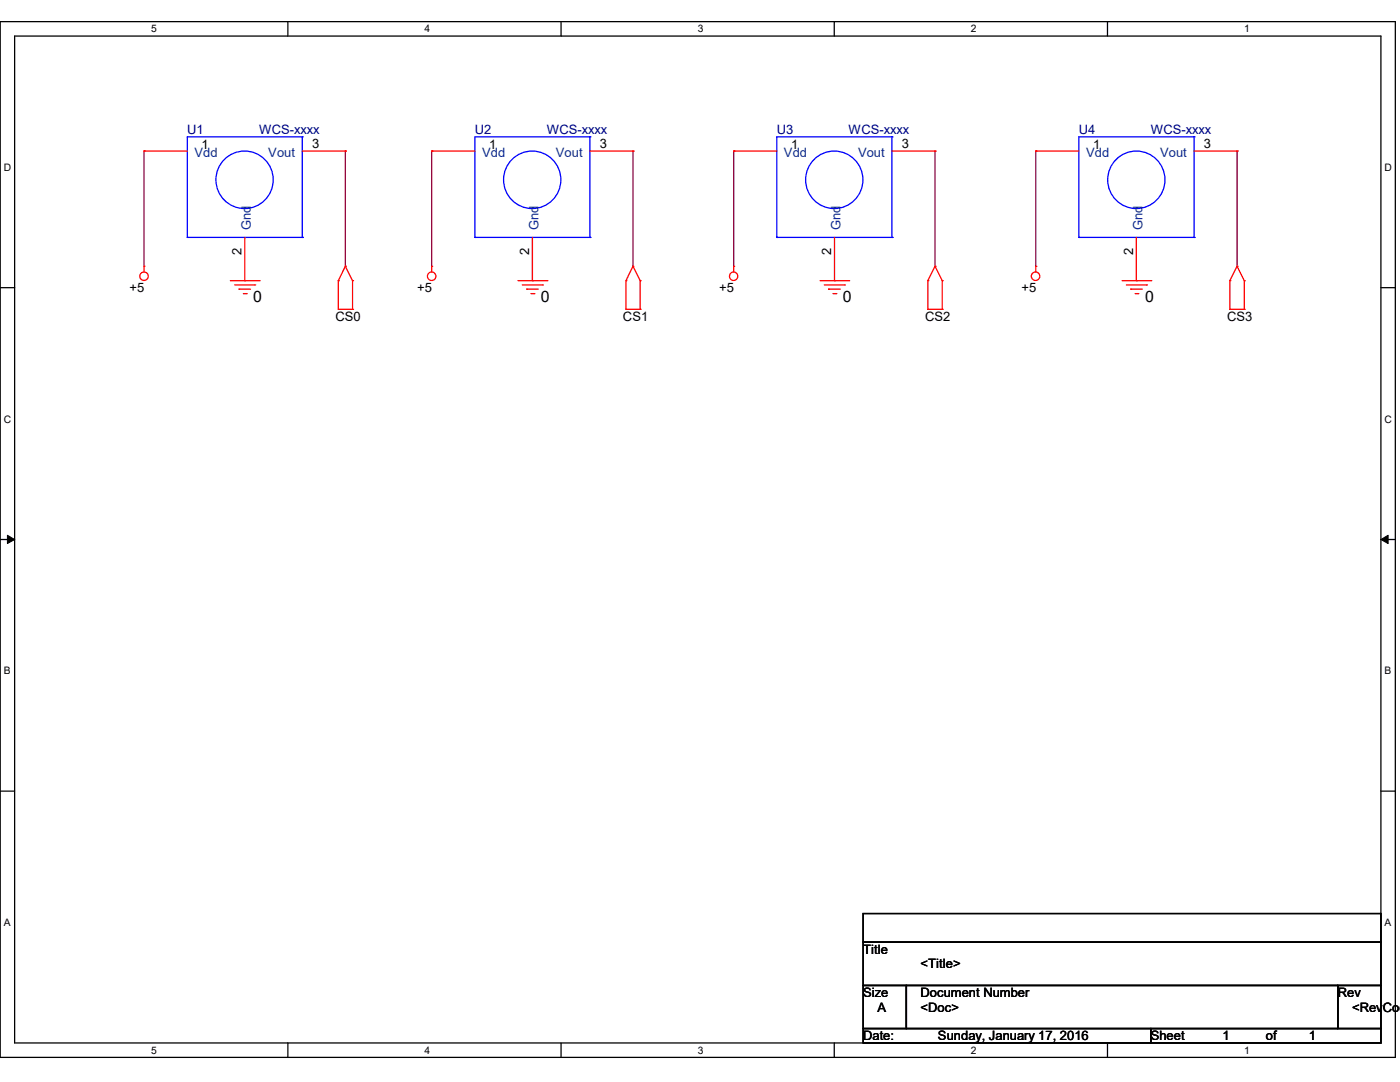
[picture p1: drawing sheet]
<svg xmlns="http://www.w3.org/2000/svg" width="279mm" height="216mm" viewBox="0 0 279 216" stroke-linecap="round" stroke-linejoin="round" font-family="sans-serif">
<path d="M0 4.3h278.5v206.7h-278.5zM2.9 7.2h272.7v200.9h-272.7z" fill="none" stroke="#000" stroke-width=".25"/>
<g fill="#fff">
<path d="M30.2 4.6h1.1v2.3h-1.1z"/>
<path d="M30.2 208.4h1.1v2.3h-1.1z"/>
</g>
<path d="M57.4 4.3v2.9M57.4 208.1v2.9" fill="none" stroke="#000" stroke-width=".25"/>
<g fill="#fff">
<path d="M84.7 4.6h1.1v2.3h-1.1z"/>
<path d="M84.7 208.4h1.1v2.3h-1.1z"/>
</g>
<path d="M112 4.3v2.9M112 208.1v2.9" fill="none" stroke="#000" stroke-width=".25"/>
<g fill="#fff">
<path d="M139.2 4.6h1.1v2.3h-1.1z"/>
<path d="M139.2 208.4h1.1v2.3h-1.1z"/>
</g>
<path d="M166.5 4.3v2.9M166.5 208.1v2.9" fill="none" stroke="#000" stroke-width=".25"/>
<g fill="#fff">
<path d="M193.8 4.6h1.1v2.3h-1.1z"/>
<path d="M193.8 208.4h1.1v2.3h-1.1z"/>
</g>
<path d="M221 4.3v2.9M221 208.1v2.9" fill="none" stroke="#000" stroke-width=".25"/>
<g fill="#fff">
<path d="M248.3 4.6h1.1v2.3h-1.1z"/>
<path d="M248.3 208.4h1.1v2.3h-1.1z"/>
<path d="M.8 32.3h1.4v2.2h-1.4z"/>
<path d="M276.3 32.3h1.4v2.2h-1.4z"/>
<path d="M.8 82.5h1.4v2.3h-1.4z"/>
<path d="M276.3 82.5h1.4v2.3h-1.4z"/>
</g>
<path d="M0 57.4h2.9M275.6 57.4h2.9" fill="none" stroke="#000" stroke-width=".25"/>
<g fill="#fff">
<path d="M.8 132.8h1.3v2.2h-1.3z"/>
<path d="M276.3 132.8h1.3v2.2h-1.3z"/>
</g>
<path d="M0 107.7h2.9M275.6 107.7h2.9" fill="none" stroke="#000" stroke-width=".25"/>
<path d="M1.5 106.8l1.4 .9-1.4 .8zM275.6 107.7l1.4-.9v1.7z" fill="#000" stroke="#000" stroke-width=".2"/>
<g fill="#fff">
<path d="M.8 183h1.3v2.2h-1.3z"/>
<path d="M276.3 183h1.3v2.2h-1.3z"/>
</g>
<path d="M0 157.9h2.9M275.6 157.9h2.9M172.3 182.3h103.3v5.7h-103.3zM172.3 188h103.3v8.6h-103.3zM172.3 196.6h8.6v8.6h-8.6zM180.9 196.6h86.1v8.6h-86.1zM267 196.6h8.6v8.6h-8.6zM172.3 205.2h57.4v2.9h-57.4zM229.7 205.2h45.9v2.9h-45.9z" fill="none" stroke="#000" stroke-width=".25"/>
<g fill="none" stroke="#800040" stroke-width=".25">
<path d="M28.7 30.1h.1M28.7 30.1v23M68.9 30.1h.1M68.9 30.1v23M86.1 30.1h.1M86.1 30.1v23M126.3 30.1h.1M126.3 30.1v23M146.4 30.1h.1M146.4 30.1v23M186.6 30.1h.1M186.6 30.1v23"/>
<path d="M206.7 30.1h.1M206.7 30.1v23M246.9 30.1h.1M246.9 30.1v23"/>
</g>
<g fill="none" stroke="#f00" stroke-width=".25">
<path d="M28.7 30.1h.1M28.7 30.1h8.7M60.3 30.1h8.6M68.9 30.1h.1M86.1 30.1h.1M86.1 30.1h8.7M117.7 30.1h8.6M126.3 30.1h.1M146.4 30.1h.1M146.4 30.1h8.6M178 30.1h8.6M186.6 30.1h.1"/>
<path d="M206.7 30.1h.1M206.7 30.1h8.6M238.3 30.1h8.6M246.9 30.1h.1M28.7 53.1h.1M28.7 53.1v1.2M46 56h5.7M46.8 56.9h4M47.7 57.7h.1M47.7 57.7h2.3M48.6 58.6h.5M48.9 56h.1"/>
<path d="M48.9 47.4v8.6M49.1 58.6h.1M50.8 56.9h.1M51.7 56h.1M67.5 56h.1M67.5 56v5.7M68.9 53.1h.1M68.9 53.1l1.5 2.9M68.9 53.1l-1.4 2.9M70.4 56h.1M70.4 56v5.7M86.1 53.1h.1"/>
<path d="M86.1 53.1v1.2M103.4 56h5.7M104.2 56.9h4M105.1 57.7h.1M105.1 57.7h2.3M106 58.6h.6M106.3 56h.1M106.3 47.4v8.6M106.6 58.6h.1M108.2 56.9h.1M109.1 56h.1M124.9 56h.1"/>
<path d="M124.9 56v5.7M126.3 53.1h.1M126.3 53.1l1.5 2.9M126.3 53.1l-1.4 2.9M127.8 56h.1M127.8 56v5.7M146.4 53.1h.1M146.4 53.1v1.2M163.7 56h5.7M164.5 56.9h4M165.4 57.7h.1M165.4 57.7h2.3"/>
<path d="M166.2 58.6h.6M166.5 56h.1M166.5 47.4v8.6M166.8 58.6h.1M168.5 56.9h.1M169.4 56h.1M185.2 56h.1M185.2 56v5.7M186.6 53.1h.1M186.6 53.1l1.4 2.9M186.6 53.1l-1.4 2.9M188 56h.1"/>
<path d="M188 56v5.7M206.7 53.1h.1M206.7 53.1v1.2M223.9 56h5.8M224.8 56.9h4M225.6 57.7h.1M225.6 57.7h2.4M226.5 58.6h.6M226.8 56h.1M226.8 47.4v8.6M227.1 58.6h.1M228.8 56.9h.1"/>
<path d="M229.7 56h.1M245.4 56h.1M245.4 56v5.7M246.9 53.1h.1M246.9 53.1l1.4 2.9M246.9 53.1l-1.5 2.9M248.3 56h.1M248.3 56v5.7M67.5 61.7h.1M67.5 61.7h2.9M70.4 61.7h.1M124.9 61.7h.1"/>
<path d="M124.9 61.7h2.9M127.8 61.7h.1M185.2 61.7h.1M185.2 61.7h2.8M188 61.7h.1M245.4 61.7h.1M245.4 61.7h2.9M248.3 61.7h.1"/>
<circle cx="28.7" cy="55.1" r=".85"/>
<circle cx="86.1" cy="55.1" r=".85"/>
<circle cx="146.4" cy="55.1" r=".83"/>
<circle cx="206.7" cy="55.1" r=".85"/>
</g>
<g fill="none" stroke="#00f" stroke-width=".25">
<path d="M60.3 27.3h.1M60.3 27.3h-22.9v20.1M60.3 27.3v20.1M117.7 27.3h.1M117.7 27.3h-22.9v20.1M117.7 27.3v20.1M178 27.3h.1M178 27.3h-23v20.1M178 27.3v20.1M238.3 27.3h.1M238.3 27.3h-23v20.1M238.3 27.3v20.1"/>
<path d="M37.4 47.4h.1M37.4 47.4h22.9M60.3 47.4h.1M94.8 47.4h.1M94.8 47.4h22.9M117.7 47.4h.1M155 47.4h.1M155 47.4h23M178 47.4h.1M215.3 47.4h.1M215.3 47.4h23M238.3 47.4h.1"/>
<circle cx="48.8" cy="35.9" r="5.7"/>
<circle cx="106.2" cy="35.9" r="5.7"/>
<circle cx="166.5" cy="35.9" r="5.7"/>
<circle cx="226.8" cy="35.9" r="5.7"/>
</g>
<g font-size="3.1">
<text x="50.5" y="60.2">0</text>
<text x="107.9" y="60.2">0</text>
<text x="168.2" y="60.2">0</text>
<text x="228.5" y="60.2">0</text>
</g>
<g font-size="2.6" fill="#000080">
<text x="37.4" y="26.8">U1</text>
<text x="51.7" y="26.8">WCS-xxxx</text>
<text x="94.8" y="26.8">U2</text>
<text x="109.1" y="26.8">WCS-xxxx</text>
<text x="155" y="26.8">U3</text>
<text x="169.4" y="26.8">WCS-xxxx</text>
<text x="215.3" y="26.8">U4</text>
<text x="229.7" y="26.8">WCS-xxxx</text>
</g>
<g font-size="2.6">
<text x="40.2" y="29.6">1</text>
<text x="62.3" y="29.5">3</text>
<text x="97.6" y="29.6">1</text>
<text x="119.7" y="29.5">3</text>
<text x="157.9" y="29.6">1</text>
<text x="180" y="29.5">3</text>
<text x="218.2" y="29.6">1</text>
<text x="240.3" y="29.5">3</text>
<text x="48.2" y="50.8" transform="rotate(-90 48.2 50.8)">2</text>
<text x="105.6" y="50.8" transform="rotate(-90 105.6 50.8)">2</text>
<text x="165.9" y="50.8" transform="rotate(-90 165.9 50.8)">2</text>
<text x="226.1" y="50.8" transform="rotate(-90 226.1 50.8)">2</text>
<text x="25.9" y="58.3">+5</text>
<text x="83.3" y="58.3">+5</text>
<text x="143.6" y="58.3">+5</text>
<text x="203.8" y="58.3">+5</text>
<text x="66.9" y="64">CS0</text>
<text x="124.3" y="64">CS1</text>
<text x="184.6" y="64">CS2</text>
<text x="244.9" y="64">CS3</text>
<text x="172.3" y="190.3">Title</text>
<text x="183.7" y="193.2">&lt;Title&gt;</text>
<text x="172.3" y="199">Size</text>
<text x="175.1" y="201.8">A</text>
<text x="183.7" y="199">Document Number</text>
<text x="183.7" y="201.8">&lt;Doc&gt;</text>
<text x="267" y="199">Rev</text>
<text x="269.8" y="201.8">&lt;RevCod</text>
<text x="172.3" y="207.6">Date:</text>
<text x="187.2" y="207.6">Sunday, January 17, 2016</text>
<text x="229.7" y="207.6">Sheet</text>
<text x="244" y="207.6">1</text>
<text x="252.6" y="207.6">of</text>
<text x="261.2" y="207.6">1</text>
</g>
<g font-size="2.6" fill="#004080">
<text x="38.8" y="31.3">Vdd</text>
<text x="53.6" y="31.3">Vout</text>
<text x="96.2" y="31.3">Vdd</text>
<text x="111" y="31.3">Vout</text>
<text x="156.5" y="31.3">Vdd</text>
<text x="171.2" y="31.3">Vout</text>
<text x="216.7" y="31.3">Vdd</text>
<text x="231.5" y="31.3">Vout</text>
<text x="50.1" y="45.9" transform="rotate(-90 50.1 45.9)">Gnd</text>
<text x="107.5" y="45.9" transform="rotate(-90 107.5 45.9)">Gnd</text>
<text x="167.8" y="45.9" transform="rotate(-90 167.8 45.9)">Gnd</text>
<text x="228" y="45.9" transform="rotate(-90 228 45.9)">Gnd</text>
</g>
<g font-size="2.1">
<text x="30.2" y="6.4">5</text>
<text x="84.7" y="6.4">4</text>
<text x="139.2" y="6.4">3</text>
<text x="193.8" y="6.4">2</text>
<text x="248.3" y="6.4">1</text>
<text x=".8" y="34.1">D</text>
<text x="276.3" y="34.1">D</text>
<text x=".8" y="84.3">C</text>
<text x="276.3" y="84.3">C</text>
<text x=".8" y="134.6">B</text>
<text x="276.3" y="134.6">B</text>
<text x=".8" y="184.8">A</text>
<text x="276.3" y="184.8">A</text>
<text x="30.2" y="210.2">5</text>
<text x="84.7" y="210.2">4</text>
<text x="139.2" y="210.2">3</text>
<text x="193.8" y="210.2">2</text>
<text x="248.3" y="210.2">1</text>
</g>
</svg>
